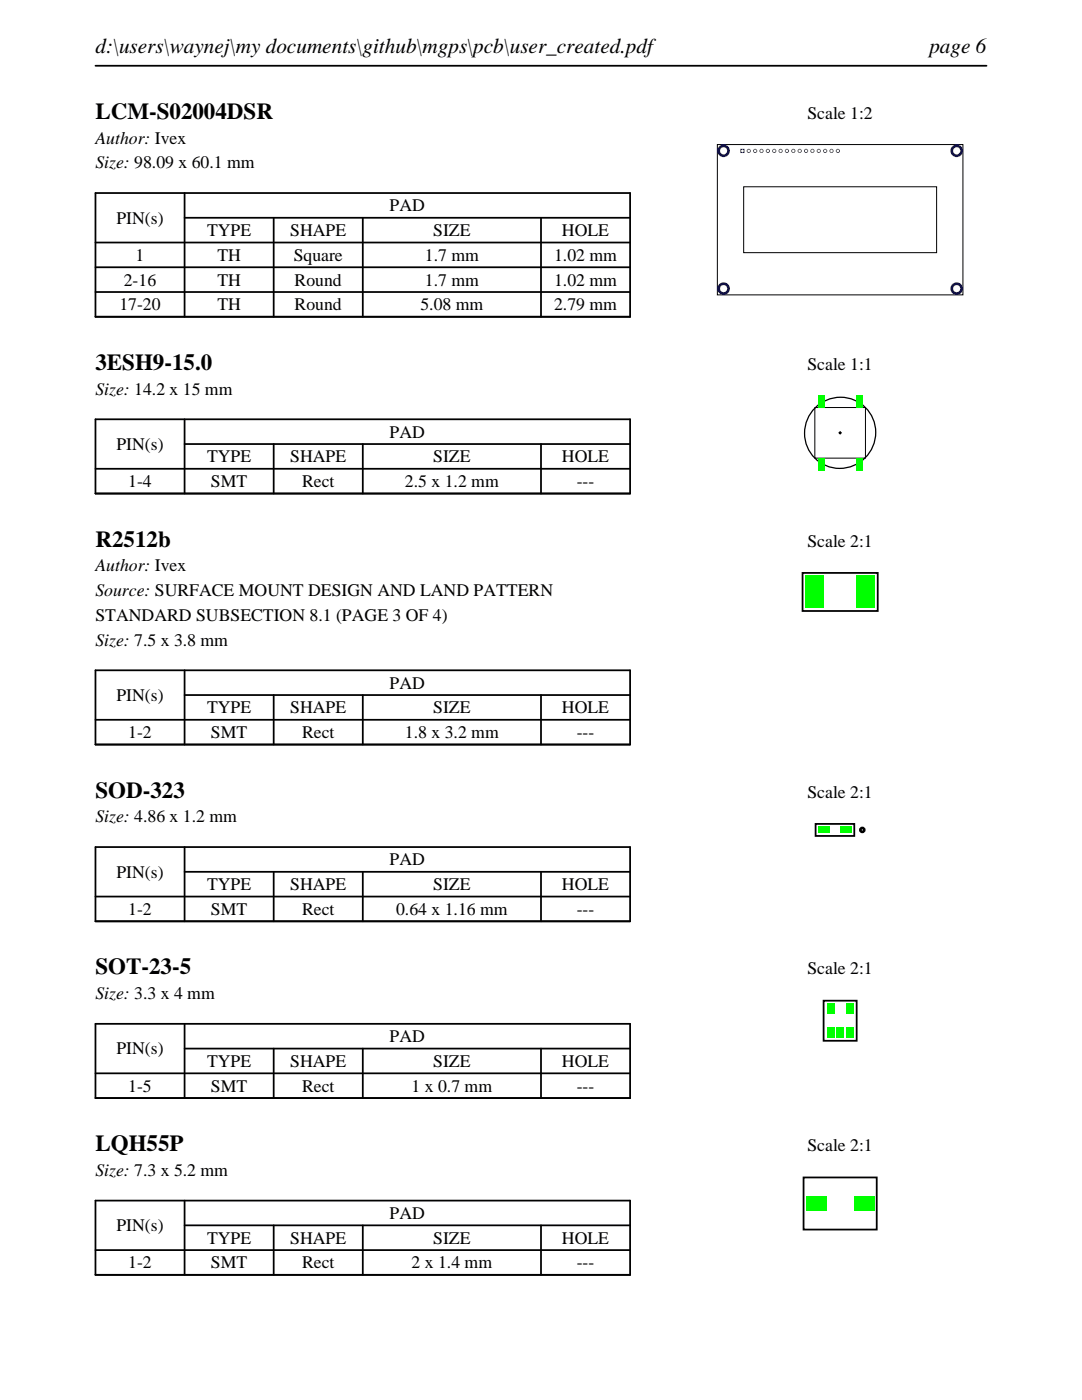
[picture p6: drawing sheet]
<svg xmlns="http://www.w3.org/2000/svg" width="216mm" height="279mm" viewBox="0 0 216 279" stroke-linecap="round" stroke-linejoin="round" font-family="sans-serif">
<path d="M19 13.1h177.8M19 38.5h106.7v24.7h-106.7zM36.8 38.5v24.7M19 48.4h106.7M19 53.3h106.7M19 58.3h106.7M36.8 43.5h88.9M54.6 43.5v19.7M72.4 43.5v19.7M107.9 43.5v19.7" fill="none" stroke="#000" stroke-width=".35"/>
<path d="M143.1 28.9h49v30h-49zM148.4 37.3h38.5v13.1h-38.5z" fill="none" stroke="#000" stroke-width=".2"/>
<g fill="#00f">
<path d="M147.7 29.7v.8h.9v-.8zM147.9 30.1a.25 .25 0 0 1 .5 0 .25 .25 0 0 1-.5 0z"/>
<path d="M149 30.1a.43 .43 0 0 0 .8 0 .43 .43 0 0 0-.8 0zM149.2 30.1a.25 .25 0 0 1 .5 0 .25 .25 0 0 1-.5 0z"/>
<path d="M150.3 30.1a.43 .43 0 0 0 .8 0 .43 .43 0 0 0-.8 0zM150.4 30.1a.25 .25 0 0 1 .5 0 .25 .25 0 0 1-.5 0z"/>
<path d="M151.5 30.1a.45 .45 0 0 0 .9 0 .45 .45 0 0 0-.9 0zM151.7 30.1a.25 .25 0 0 1 .5 0 .25 .25 0 0 1-.5 0z"/>
<path d="M152.8 30.1a.43 .43 0 0 0 .8 0 .43 .43 0 0 0-.8 0zM153 30.1a.25 .25 0 0 1 .5 0 .25 .25 0 0 1-.5 0z"/>
<path d="M154.1 30.1a.43 .43 0 0 0 .8 0 .43 .43 0 0 0-.8 0zM154.2 30.1a.25 .25 0 0 1 .5 0 .25 .25 0 0 1-.5 0z"/>
<path d="M155.3 30.1a.45 .45 0 0 0 .9 0 .45 .45 0 0 0-.9 0zM155.5 30.1a.25 .25 0 0 1 .5 0 .25 .25 0 0 1-.5 0z"/>
<path d="M156.6 30.1a.45 .45 0 0 0 .9 0 .45 .45 0 0 0-.9 0zM156.8 30.1a.25 .25 0 0 1 .5 0 .25 .25 0 0 1-.5 0z"/>
<path d="M157.9 30.1a.43 .43 0 0 0 .8 0 .43 .43 0 0 0-.8 0zM158 30.1a.3 .3 0 0 1 .6 0 .3 .3 0 0 1-.6 0z"/>
<path d="M159.1 30.1a.45 .45 0 0 0 .9 0 .45 .45 0 0 0-.9 0zM159.3 30.1a.25 .25 0 0 1 .5 0 .25 .25 0 0 1-.5 0z"/>
<path d="M160.4 30.1a.45 .45 0 0 0 .9 0 .45 .45 0 0 0-.9 0zM160.6 30.1a.25 .25 0 0 1 .5 0 .25 .25 0 0 1-.5 0z"/>
<path d="M161.7 30.1a.43 .43 0 0 0 .8 0 .43 .43 0 0 0-.8 0zM161.9 30.1a.25 .25 0 0 1 .5 0 .25 .25 0 0 1-.5 0z"/>
<path d="M163 30.1a.43 .43 0 0 0 .8 0 .43 .43 0 0 0-.8 0zM163.1 30.1a.25 .25 0 0 1 .5 0 .25 .25 0 0 1-.5 0z"/>
<path d="M164.2 30.1a.45 .45 0 0 0 .9 0 .45 .45 0 0 0-.9 0zM164.4 30.1a.25 .25 0 0 1 .5 0 .25 .25 0 0 1-.5 0z"/>
<path d="M165.5 30.1a.43 .43 0 0 0 .8 0 .43 .43 0 0 0-.8 0zM165.7 30.1a.25 .25 0 0 1 .5 0 .25 .25 0 0 1-.5 0z"/>
<path d="M166.8 30.1a.43 .43 0 0 0 .8 0 .43 .43 0 0 0-.8 0zM166.9 30.1a.25 .25 0 0 1 .5 0 .25 .25 0 0 1-.5 0z"/>
<path d="M143.1 30.1a1.3 1.3 0 0 0 2.6 0 1.3 1.3 0 0 0-2.6 0zM143.7 30.1a.7 .7 0 0 1 1.4 0 .7 .7 0 0 1-1.4 0z"/>
<path d="M143.1 57.6a1.3 1.3 0 0 0 2.6 0 1.3 1.3 0 0 0-2.6 0zM143.7 57.6a.7 .7 0 0 1 1.4 0 .7 .7 0 0 1-1.4 0z"/>
<path d="M189.6 30.1a1.3 1.3 0 0 0 2.6 0 1.3 1.3 0 0 0-2.6 0zM190.2 30.1a.7 .7 0 0 1 1.4 0 .7 .7 0 0 1-1.4 0z"/>
<path d="M189.6 57.6a1.3 1.3 0 0 0 2.6 0 1.3 1.3 0 0 0-2.6 0zM190.2 57.6a.7 .7 0 0 1 1.4 0 .7 .7 0 0 1-1.4 0z"/>
</g>
<path d="M19 83.7h106.7v14.8h-106.7zM19 93.6h106.7M36.8 88.6h88.9M36.8 83.7v14.8M54.6 88.6v9.9M72.4 88.6v9.9M107.9 88.6v9.9" fill="none" stroke="#000" stroke-width=".35"/>
<path d="M162.6 81.3h10.1v10.1h-10.1z" fill="none" stroke="#000" stroke-width=".2"/>
<g fill="none" stroke="#000" stroke-width=".25">
<path d="M167.4 86.4l.2-.2 .2 .2-.2 .2z"/>
<circle cx="167.6" cy="86.3" r="7.1"/>
</g>
<g fill="#0f0">
<path d="M163.2 91.4h1.2v2.5h-1.2z"/>
<path d="M170.8 91.4h1.3v2.5h-1.3z"/>
<path d="M170.8 78.9h1.3v2.5h-1.3z"/>
<path d="M163.2 78.9h1.2v2.5h-1.2z"/>
</g>
<path d="M19 133.8h106.7v14.8h-106.7zM36.8 138.7h88.9M36.8 133.8v14.8M54.6 138.7v9.9M72.4 138.7v9.9M107.9 138.7v9.9M19 143.7h106.7" fill="none" stroke="#000" stroke-width=".35"/>
<path d="M160.1 114.3h15v7.6h-15z" fill="none" stroke="#000" stroke-width=".36"/>
<g fill="#0f0">
<path d="M160.7 114.9h3.6v6.4h-3.6z"/>
<path d="M170.9 114.9h3.6v6.4h-3.6z"/>
</g>
<path d="M19 169.1h106.7v14.8h-106.7zM19 178.9h106.7M36.8 174h88.9M36.8 169.1v14.8M54.6 174v9.9M72.4 174v9.9M107.9 174v9.9" fill="none" stroke="#000" stroke-width=".35"/>
<path d="M162.7 164.4h7.8v2.4h-7.8z" fill="none" stroke="#000" stroke-width=".36"/>
<circle cx="172.1" cy="165.6" r=".4" fill="none" stroke="#000" stroke-width=".51"/>
<g fill="#0f0">
<path d="M163.3 165h2.3v1.3h-2.3z"/>
<path d="M167.6 165h2.3v1.3h-2.3z"/>
</g>
<path d="M19 204.3h106.7v14.8h-106.7zM19 214.2h106.7M36.8 209.3h88.9M36.8 204.3v14.8M54.6 209.3v9.8M72.4 209.3v9.8M107.9 209.3v9.8" fill="none" stroke="#000" stroke-width=".35"/>
<path d="M164.3 199.7h6.6v8h-6.6z" fill="none" stroke="#000" stroke-width=".36"/>
<g fill="#0f0">
<path d="M165 205.1h1.4v2h-1.4z"/>
<path d="M166.9 205.1h1.4v2h-1.4z"/>
<path d="M168.8 205.1h1.4v2h-1.4z"/>
<path d="M168.8 200.3h1.4v2h-1.4z"/>
<path d="M165 200.3h1.4v2h-1.4z"/>
</g>
<path d="M19 239.6h106.7v14.8h-106.7zM36.8 239.6v14.8M19 249.5h106.7M36.8 244.5h88.9M54.6 244.5v9.9M72.4 244.5v9.9M107.9 244.5v9.9" fill="none" stroke="#000" stroke-width=".35"/>
<path d="M160.3 235h14.6v10.4h-14.6z" fill="none" stroke="#000" stroke-width=".36"/>
<g fill="#0f0">
<path d="M160.9 238.8h4v2.8h-4z"/>
<path d="M170.5 238.8h4v2.8h-4z"/>
</g>
<g font-size="4.6">
<text x="19" y="23.7">LCM-S02004DSR</text>
<text x="19" y="73.8">3ESH9-15.0</text>
<text x="19" y="109.1">R2512b</text>
<text x="19" y="159.2">SOD-323</text>
<text x="19" y="194.5">SOT-23-5</text>
<text x="19" y="229.7">LQH55P</text>
</g>
<g font-size="4.2">
<text x="19" y="10.6">d:\users\waynej\my documents\github\mgps\pcb\user_created.pdf</text>
<text x="185.4" y="10.6">page 6</text>
</g>
<g font-size="3.5">
<text x="161.1" y="23.7">Scale 1:2</text>
<text x="19" y="28.6">Author: Ivex</text>
<text x="19" y="33.6">Size: 98.09 x 60.1 mm</text>
<text x="23.2" y="44.6">PIN(s)</text>
<text x="41.3" y="47.1">TYPE</text>
<text x="57.9" y="47.1">SHAPE</text>
<text x="77.8" y="42.2">PAD</text>
<text x="86.4" y="47.1">SIZE</text>
<text x="112.1" y="47.1">HOLE</text>
<text x="27.1" y="52.1">1</text>
<text x="43.4" y="52.1">TH</text>
<text x="58.6" y="52.1">Square</text>
<text x="84.8" y="52.1">1.7 mm</text>
<text x="110.6" y="52.1">1.02 mm</text>
<text x="24.7" y="57">2-16</text>
<text x="43.4" y="57">TH</text>
<text x="58.8" y="57">Round</text>
<text x="84.8" y="57">1.7 mm</text>
<text x="110.6" y="57">1.02 mm</text>
<text x="23.8" y="61.9">17-20</text>
<text x="43.4" y="61.9">TH</text>
<text x="58.8" y="61.9">Round</text>
<text x="83.9" y="61.9">5.08 mm</text>
<text x="110.6" y="61.9">2.79 mm</text>
<text x="161.1" y="73.8">Scale 1:1</text>
<text x="19" y="78.7">Size: 14.2 x 15 mm</text>
<text x="23.2" y="89.8">PIN(s)</text>
<text x="77.8" y="87.3">PAD</text>
<text x="41.3" y="92.3">TYPE</text>
<text x="57.9" y="92.3">SHAPE</text>
<text x="86.4" y="92.3">SIZE</text>
<text x="112.1" y="92.3">HOLE</text>
<text x="25.6" y="97.2">1-4</text>
<text x="42.1" y="97.2">SMT</text>
<text x="60.3" y="97.2">Rect</text>
<text x="80.8" y="97.2">2.5 x 1.2 mm</text>
<text x="115.1" y="97.2">---</text>
<text x="161.1" y="109.1">Scale 2:1</text>
<text x="19" y="114">Author: Ivex</text>
<text x="19" y="119">Source: SURFACE MOUNT DESIGN AND LAND PATTERN</text>
<text x="19" y="123.9">STANDARD SUBSECTION 8.1 (PAGE 3 OF 4)</text>
<text x="19" y="128.8">Size: 7.5 x 3.8 mm</text>
<text x="77.8" y="137.4">PAD</text>
<text x="23.2" y="139.9">PIN(s)</text>
<text x="41.3" y="142.4">TYPE</text>
<text x="57.9" y="142.4">SHAPE</text>
<text x="86.4" y="142.4">SIZE</text>
<text x="112.1" y="142.4">HOLE</text>
<text x="25.6" y="147.3">1-2</text>
<text x="42.1" y="147.3">SMT</text>
<text x="60.3" y="147.3">Rect</text>
<text x="80.8" y="147.3">1.8 x 3.2 mm</text>
<text x="115.1" y="147.3">---</text>
<text x="161.1" y="159.2">Scale 2:1</text>
<text x="19" y="164.1">Size: 4.86 x 1.2 mm</text>
<text x="77.8" y="172.7">PAD</text>
<text x="23.2" y="175.2">PIN(s)</text>
<text x="41.3" y="177.7">TYPE</text>
<text x="57.9" y="177.7">SHAPE</text>
<text x="86.4" y="177.7">SIZE</text>
<text x="112.1" y="177.7">HOLE</text>
<text x="25.6" y="182.6">1-2</text>
<text x="42.1" y="182.6">SMT</text>
<text x="60.3" y="182.6">Rect</text>
<text x="79" y="182.6">0.64 x 1.16 mm</text>
<text x="115.1" y="182.6">---</text>
<text x="161.1" y="194.5">Scale 2:1</text>
<text x="19" y="199.4">Size: 3.3 x 4 mm</text>
<text x="77.8" y="208">PAD</text>
<text x="23.2" y="210.4">PIN(s)</text>
<text x="41.3" y="212.9">TYPE</text>
<text x="57.9" y="212.9">SHAPE</text>
<text x="86.4" y="212.9">SIZE</text>
<text x="112.1" y="212.9">HOLE</text>
<text x="25.6" y="217.9">1-5</text>
<text x="42.1" y="217.9">SMT</text>
<text x="60.3" y="217.9">Rect</text>
<text x="82.1" y="217.9">1 x 0.7 mm</text>
<text x="115.1" y="217.9">---</text>
<text x="161.1" y="229.7">Scale 2:1</text>
<text x="19" y="234.7">Size: 7.3 x 5.2 mm</text>
<text x="23.2" y="245.7">PIN(s)</text>
<text x="77.8" y="243.3">PAD</text>
<text x="41.3" y="248.2">TYPE</text>
<text x="57.9" y="248.2">SHAPE</text>
<text x="86.4" y="248.2">SIZE</text>
<text x="112.1" y="248.2">HOLE</text>
<text x="25.6" y="253.2">1-2</text>
<text x="42.1" y="253.2">SMT</text>
<text x="60.3" y="253.2">Rect</text>
<text x="82.1" y="253.2">2 x 1.4 mm</text>
<text x="115.1" y="253.2">---</text>
</g>
</svg>
